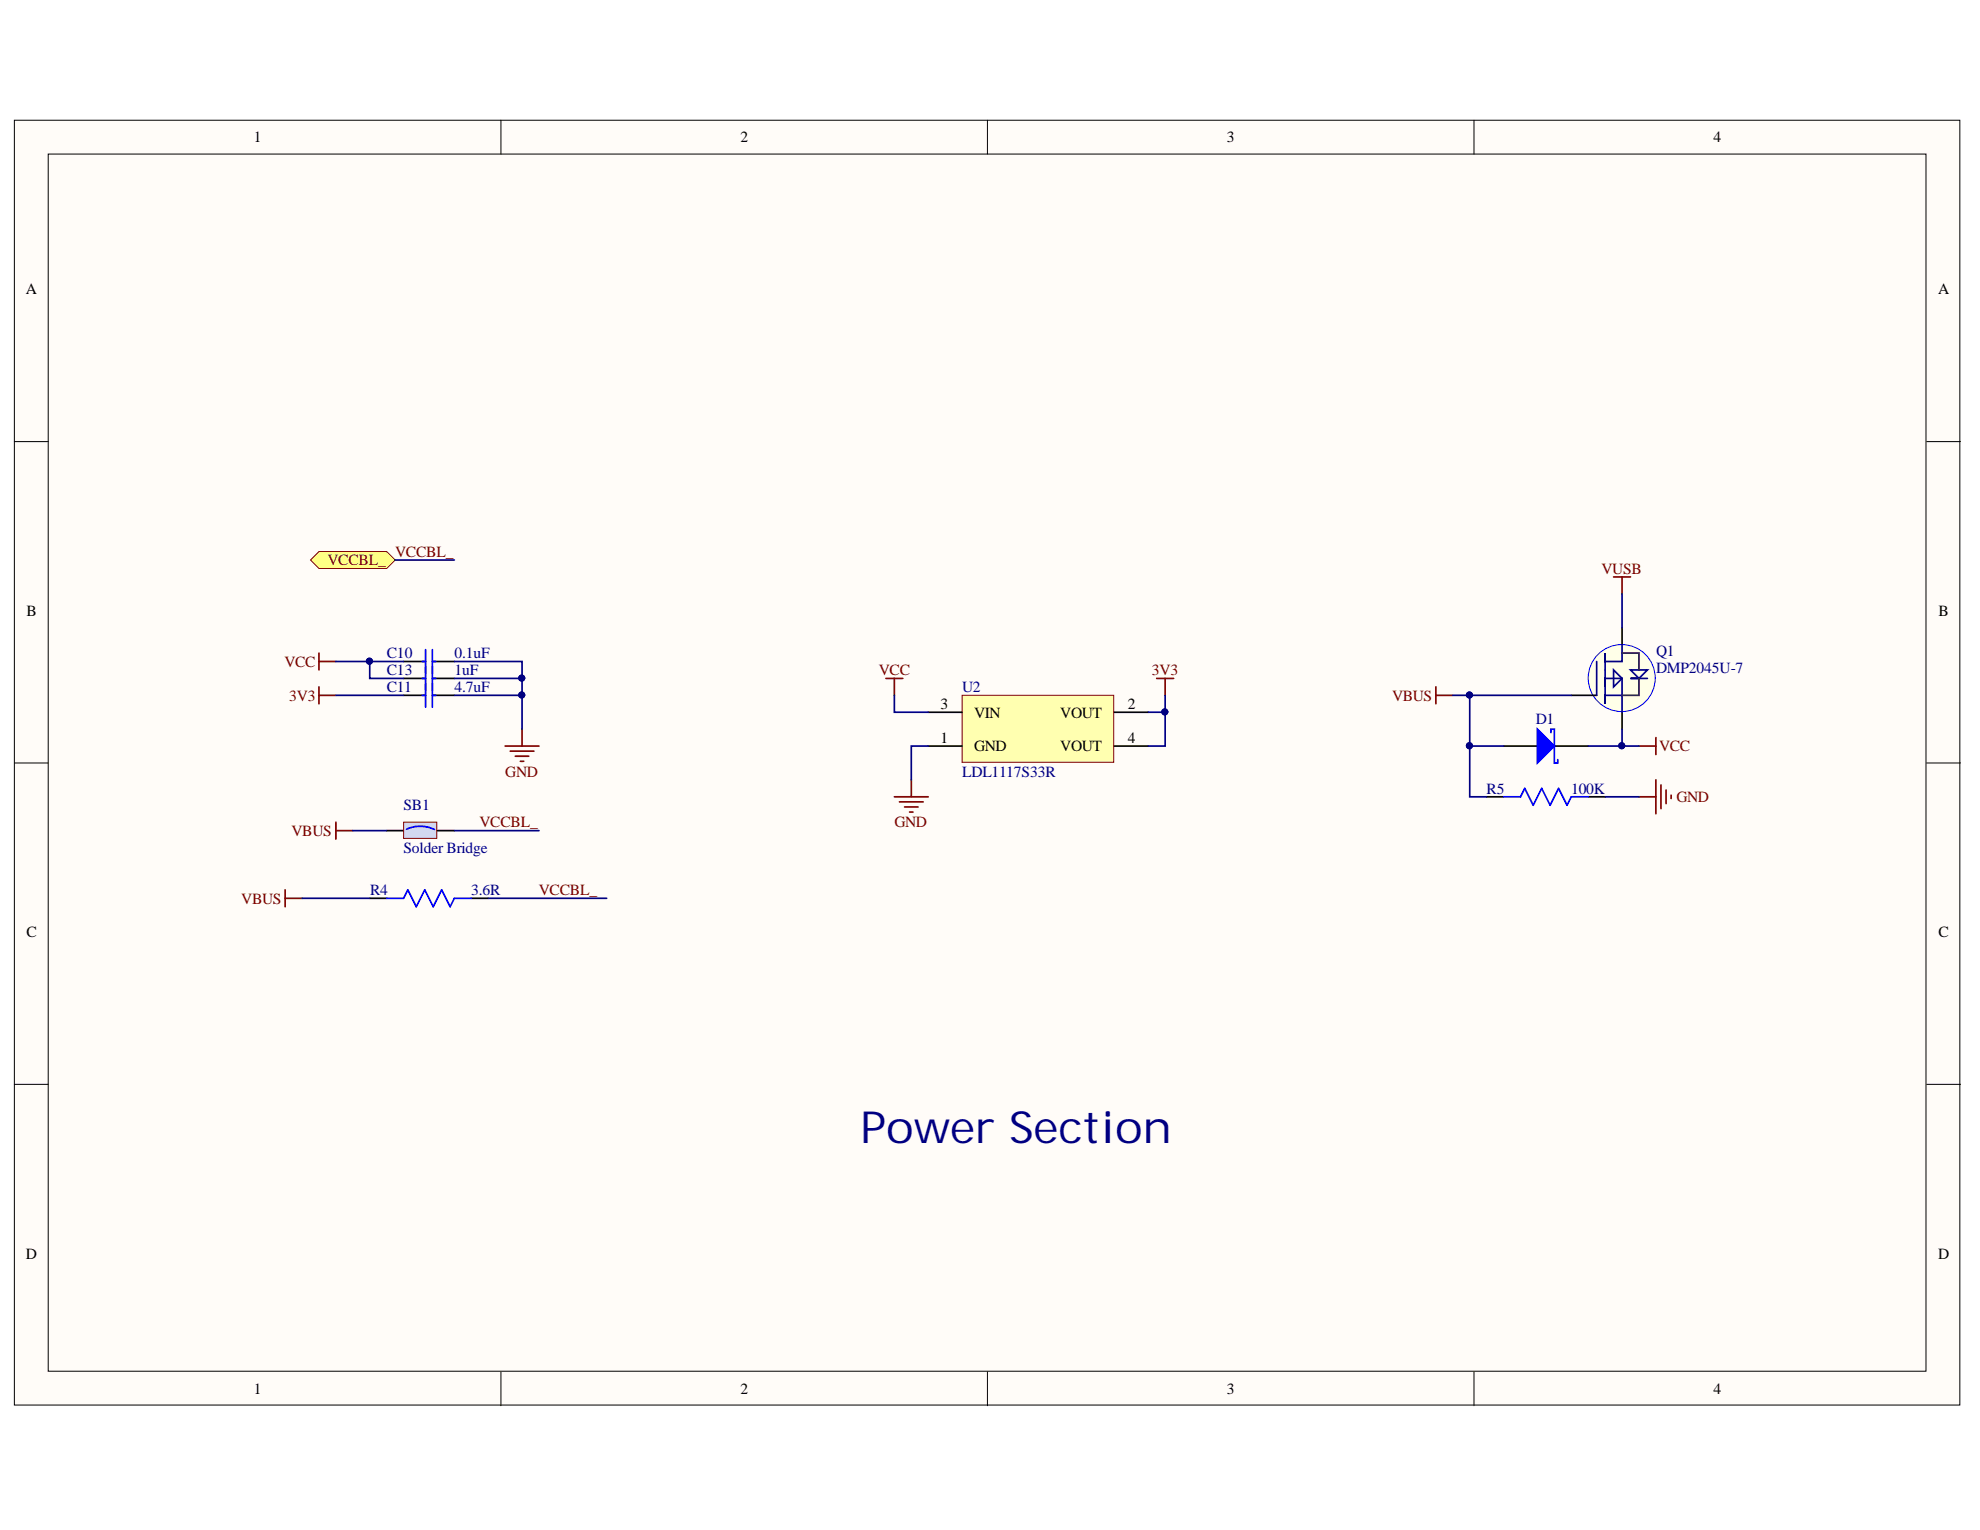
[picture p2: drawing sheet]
<svg xmlns="http://www.w3.org/2000/svg" width="279mm" height="216mm" viewBox="0 0 279 216" stroke-linecap="round" stroke-linejoin="round" font-family="sans-serif">
<g fill="#fffcf8" stroke="#000" stroke-width=".14">
<path d="M2 17h274.6v181.3h-274.6z"/>
<path d="M6.8 21.7h265v171.8h-265z"/>
</g>
<path d="M70.7 17v4.7M139.3 17v4.7M208 17v4.7M2 62.3h4.8M271.9 62.3h4.8M2 107.7h4.8M271.9 107.7h4.8M2 153h4.8M271.9 153h4.8M70.7 193.6v4.8M139.3 193.6v4.8M208 193.6v4.8" fill="none" stroke="#000" stroke-width=".14"/>
<path d="M135.8 98.1h21.4v9.5h-21.4z" fill="#ffffb0" stroke="#800000" stroke-width=".14"/>
<path d="M57 93.3h3.1M61 93.3h3.1M131 105.3h4.8M131 100.5h4.8M157.2 105.3h4.8M157.2 100.5h4.8" fill="none" stroke="#000" stroke-width=".24"/>
<path d="M59.6 93.3h.5M60.1 91.7v3.3M61 91.7v3.3M61 93.3h.5" fill="none" stroke="#00f" stroke-width=".24"/>
<path d="M125 95.7h2.4M126.2 95.7v2.4M163.2 95.7h2.4M164.4 95.7v2.4M126.2 112.4h4.8M126.9 113.2h3.4M127.6 113.9h1.9M128.4 114.6h.4M128.6 110.1v2.3" fill="none" stroke="#800000" stroke-width=".24"/>
<circle cx="228.8" cy="95.7" r="4.7" fill="#ffffe8" stroke="#00f" stroke-width=".14"/>
<path d="M57 98.1h3.1M57 95.7h3.1M61 98.1h3.1M61 95.7h3.1M221.7 98.1h3.6M228.9 88.6v2.4M209.8 112.4h2.4M224.1 112.4h2.4M228.9 100.5v2.4" fill="none" stroke="#000" stroke-width=".24"/>
<path d="M225.3 93.3v4.8M226.5 96.9v2.4v-1.2h2.4v2.4M227.7 94.5l1.2 1.2-1.2 1.2zM228.9 91v2.3h-2.4v-1.1v4.7v-1.2h2.4v2.4M230.1 94.5h2.4l-1.2 1.2zM231.3 95.7h-1.2h2.4" fill="none" stroke="#0c0087" stroke-width=".24"/>
<path d="M228.9 92.2h2.4v2.3M231.3 95.7v2.4h-2.4" fill="none" stroke="#20124d" stroke-width=".24"/>
<path d="M59.6 98.1h.5M59.6 95.7h.5M60.1 94.1v5.7M61 94.1v5.7M61 98.1h.5M61 95.7h.5M212.2 112.4h2.4l.6-1.2 1.2 2.4 1.1-2.4 1.2 2.4 1.2-2.4 1.2 2.4 .6-1.2h2.4" fill="none" stroke="#00f" stroke-width=".24"/>
<g fill="none" stroke="#800000" stroke-width=".24">
<path d="M45 92.2v2.3M45 96.9v2.4M45 93.3h2.4M45 98.1h2.4M202.6 98.1h2.4M202.6 96.9v2.4M71.3 105.3h4.8M72 106h3.3M72.7 106.7h1.9M73.4 107.4h.5M73.7 102.9v2.4M231.3 105.3h2.4"/>
<path d="M233.7 104.1v2.4"/>
</g>
<path d="M43.8 79l1.2-1.2h9.6l1.2 1.2-1.2 1.2h-9.6z" fill-rule="evenodd" fill="#ffff80" stroke="#800000" stroke-width=".14"/>
<path d="M227.7 81.4h2.4M228.9 81.4v2.4" fill="none" stroke="#800000" stroke-width=".24"/>
<path d="M212.2 105.3h4.7M219.3 105.3h4.8" fill="none" stroke="#000" stroke-width=".24"/>
<path d="M216.9 102.9l2.4 2.4-2.4 2.4z" fill="#00f"/>
<path d="M216.9 102.9l2.4 2.4-2.4 2.4zM218.9 103.4v-.5h.4v4.8h.5v-.5" fill="none" stroke="#00f" stroke-width=".24"/>
<path d="M54.6 117.2h2.4" fill="none" stroke="#000" stroke-width=".24"/>
<path d="M57 116h4.6v2.3h-4.6z" fill="#c9daf8" stroke="#800000" stroke-width=".14"/>
<path d="M57.4 117a4.6 4.6 0 0 1 3.9 .1M54.6 126.8h2.4l.5-1.2 1.2 2.4 1.2-2.4 1.2 2.4 1.2-2.4 1.2 2.4 .6-1.2h2.4" fill="none" stroke="#00f" stroke-width=".24"/>
<path d="M61.7 117.2h2.4M52.2 126.8h2.4M66.5 126.8h2.4" fill="none" stroke="#000" stroke-width=".24"/>
<path d="M47.4 116v2.4M47.4 117.2h2.4M231.3 112.4h2.4M233.7 110.1v4.7M234.4 110.8v3.3M235.1 111.5v1.9M235.8 112.2v.5M40.2 125.6v2.4M40.2 126.8h2.4" fill="none" stroke="#800000" stroke-width=".24"/>
<g fill="none" stroke="#000080" stroke-width=".24">
<path d="M55.8 79h8.3M47.4 93.3h9.6M47.4 98.1h9.6M52.2 93.3v2.4h4.8M64.1 93.3h9.6v4.8h-9.6M64.1 95.7h9.6M73.7 98.1v4.8M126.2 98.1v2.4h4.8M164.4 98.1v2.4M205 98.1h2.4M221.7 98.1h-14.3v7.2h4.8M228.9 83.8v4.8"/>
<path d="M49.8 117.2h4.8M64.1 117.2h12M131 105.3h-2.4v4.8M162 100.5h2.4v4.8h-2.4M207.4 105.3v7.1h2.4M226.5 112.4h4.8M228.9 102.9v2.4h-4.8M228.9 105.3h2.4M42.6 126.8h9.6M68.9 126.8h16.7"/>
</g>
<g fill="#000080" stroke="#000080" stroke-width=".14">
<circle cx="164.4" cy="100.5" r=".43"/>
<circle cx="207.3" cy="98.1" r=".43"/>
<circle cx="207.3" cy="105.2" r=".43"/>
<circle cx="228.8" cy="105.2" r=".43"/>
<circle cx="52.1" cy="93.3" r=".43"/>
<circle cx="73.6" cy="95.7" r=".43"/>
<circle cx="73.6" cy="98.1" r=".43"/>
</g>
<text font-size="6.2" fill="#000080" x="121.4" y="161.3">Power Section</text>
<g font-size="2.2">
<text x="35.8" y="20.1">1</text>
<text x="104.5" y="20.1">2</text>
<text x="173.1" y="20.1">3</text>
<text x="241.8" y="20.1">4</text>
<text x="3.6" y="41.5">A</text>
<text x="273.5" y="41.5">A</text>
<text x="3.7" y="86.9">B</text>
<text x="273.6" y="86.9">B</text>
<text x="132.7" y="100.1">3</text>
<text x="137.5" y="101.3">VIN</text>
<text x="149.6" y="101.3">VOUT</text>
<text x="159.2" y="100.1">2</text>
<text x="132.7" y="104.8">1</text>
<text x="137.5" y="106">GND</text>
<text x="149.6" y="106">VOUT</text>
<text x="159.2" y="104.8">4</text>
<text x="3.7" y="132.2">C</text>
<text x="273.6" y="132.2">C</text>
<text x="3.6" y="177.6">D</text>
<text x="273.5" y="177.6">D</text>
<text x="35.8" y="196.7">1</text>
<text x="104.5" y="196.7">2</text>
<text x="173.1" y="196.7">3</text>
<text x="241.8" y="196.7">4</text>
</g>
<g font-size="2.2" fill="#800000">
<text x="46.2" y="79.7">VCCBL_</text>
<text x="55.8" y="78.5">VCCBL_</text>
<text x="226" y="81">VUSB</text>
<text x="40.1" y="94.1">VCC</text>
<text x="124" y="95.3">VCC</text>
<text x="162.5" y="95.3">3V3</text>
<text x="40.8" y="98.9">3V3</text>
<text x="196.4" y="98.9">VBUS</text>
<text x="234.1" y="106">VCC</text>
<text x="71.3" y="109.6">GND</text>
<text x="236.6" y="113.2">GND</text>
<text x="41.1" y="118">VBUS</text>
<text x="67.7" y="116.7">VCCBL_</text>
<text x="126.2" y="116.7">GND</text>
<text x="34" y="127.5">VBUS</text>
<text x="76" y="126.3">VCCBL_</text>
</g>
<g font-size="2.2" fill="#000080">
<text x="54.6" y="92.9">C10</text>
<text x="54.6" y="95.3">C13</text>
<text x="64.1" y="92.9">0.1uF</text>
<text x="64.1" y="95.3">1uF</text>
<text x="233.7" y="92.6">Q1</text>
<text x="233.7" y="95">DMP2045U-7</text>
<text x="54.6" y="97.6">C11</text>
<text x="64.1" y="97.6">4.7uF</text>
<text x="135.8" y="97.6">U2</text>
<text x="216.7" y="102.2">D1</text>
<text x="135.8" y="109.6">LDL1117S33R</text>
<text x="209.8" y="112">R5</text>
<text x="221.7" y="112">100K</text>
<text x="56.9" y="114.3">SB1</text>
<text x="56.9" y="120.3">Solder Bridge</text>
<text x="52.2" y="126.3">R4</text>
<text x="66.5" y="126.3">3.6R</text>
</g>
</svg>
